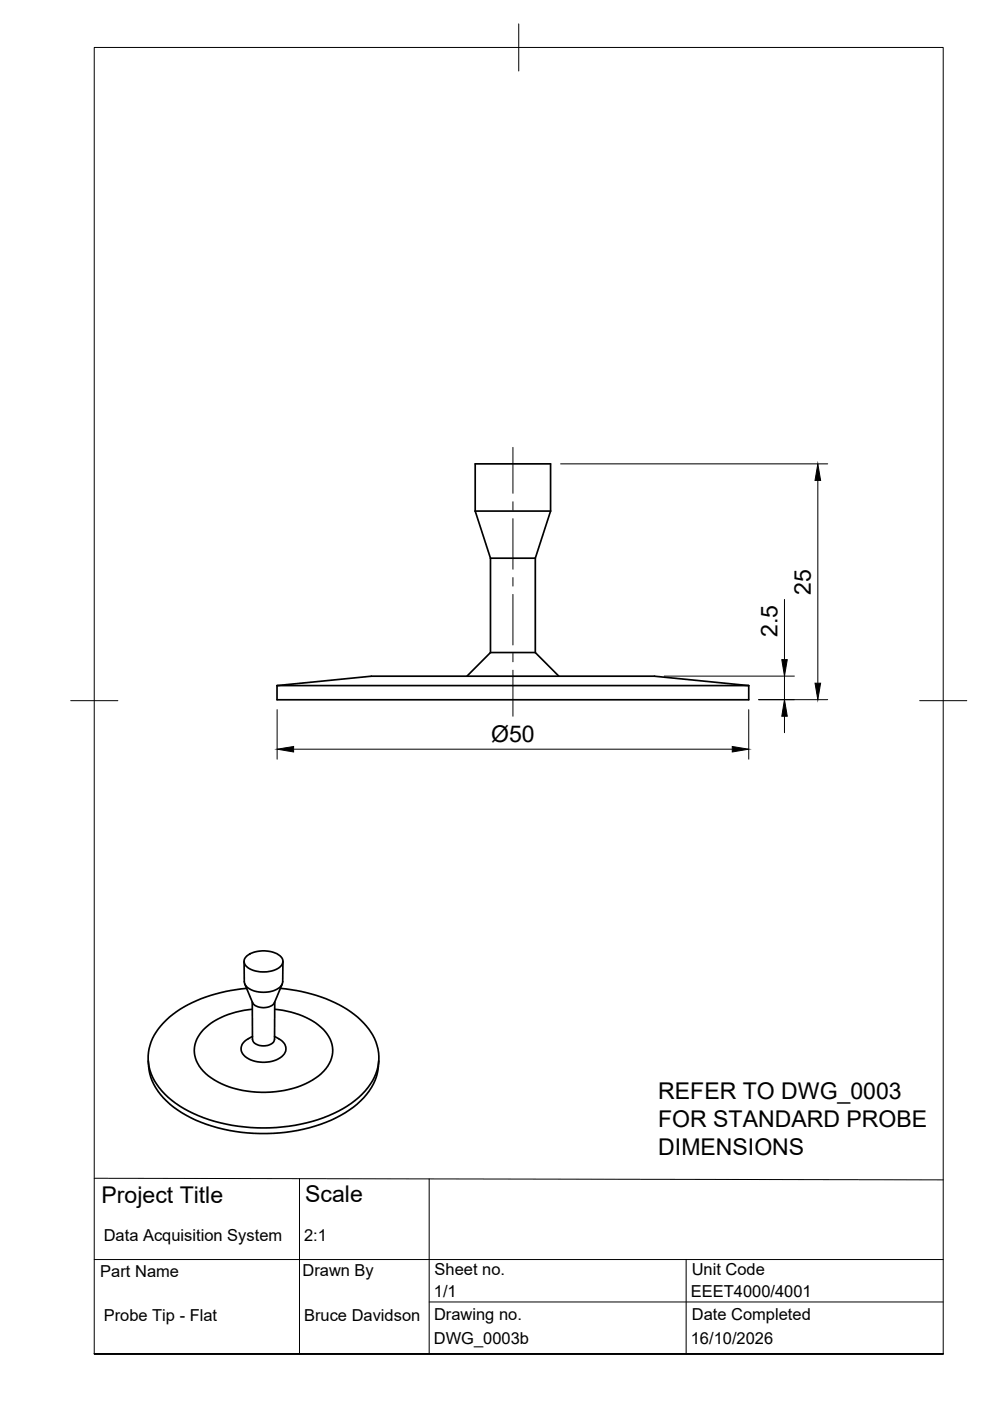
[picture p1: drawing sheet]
<svg xmlns="http://www.w3.org/2000/svg" width="210mm" height="297mm" viewBox="0 0 210 297" stroke-linecap="round" stroke-linejoin="round" font-family="sans-serif">
<!-- layer: Visible -->
<g fill="none" stroke="#000" stroke-width=".36">
<path d="M100.8 108.4h15.9M100.8 108.4v-10.1h15.9v10.1M100.8 108.4l3.2 9.9M104 118.3h9.5M104 118.3v20.1M113.5 118.3v20.1M116.7 108.4l-3.2 9.9M104 138.4h9.5M104 138.4l-5 5M113.5 138.4l5 5M58.7 145.4l20-2h60l20 2M58.7 145.4h100"/>
<path d="M58.7 145.4v3h100v-3M51.8 203.8v4.3a3.4 3.4 0 0 0 3.6 2.3 4.6 4.6 0 0 0 4.4-1.7l.1-.6 .1-4.3M51.9 208.6l1.7 4a3.1 3.1 0 0 0 4.6 0l1.6-4M52.1 202.9a6 6 0 0 1 7.5 0 1.59 1.59 0 0 1-.8 2.5 6.2 6.2 0 0 1-6.7-.7l-.3-1zM52.3 209.6a28.6 28.6 0 0 0-17 6.6 10.2 10.2 0 0 0-2.9 12.2 18.7 18.7 0 0 0 10.8 8.6 37.2 37.2 0 0 0 29.5-2 14.4 14.4 0 0 0 7.4-8.8 10.5 10.5 0 0 0-3.6-10 28.6 28.6 0 0 0-17-6.6M53.5 212.4v8a2.18 2.18 0 0 0 2.7 1.3 1.94 1.94 0 0 0 2-1.3l.1-8M53.5 214a15.5 15.5 0 0 0-11.1 5.3 6 6 0 0 0 1.2 8.3 20.1 20.1 0 0 0 15.8 3.7 14.7 14.7 0 0 0 10.1-5.3 6 6 0 0 0-1.4-8.2 17 17 0 0 0-9.8-3.8M53.5 219.7l-.8 .5a2.23 2.23 0 0 0-1.6 2.2 2.23 2.23 0 0 0 1.6 2.1 6.7 6.7 0 0 0 7.3-.8 2.15 2.15 0 0 0-.9-3.5l-.9-.5M31.4 224.9a12.5 12.5 0 0 0 6.2 10.4 33.2 33.2 0 0 0 20.3 5 30.3 30.3 0 0 0 17.8-6.2 11.8 11.8 0 0 0 4.6-9.2"/>
</g>
<!-- layer: BORDER -->
<path d="M20 10.1h180v276.9h-180zM110 5.1v10M15 148.6h10M195 148.6h10" fill="none" stroke="#000" stroke-width=".21"/>
<!-- layer: TITLEBLOCK -->
<path d="M20 249.8l180 .4M63.5 249.9v37M91 249.9v37M20 267h180M91 276h109M145.5 267v20M20 287h180h-180" fill="none" stroke="#000" stroke-width=".21"/>
<!-- layer: Smart Centers -->
<path d="M108.8 94.9v9.7M108.8 106.4v1.8M108.8 110v10.7M108.8 122.5v1.8M108.8 126v10.7M108.8 138.5v1.8M108.8 142.1v9.8" fill="none" stroke="#000" stroke-width=".21"/>
<!-- layer: FD_Dimensions -->
<path d="M118.9 98.3h56.6M173.4 101.9v43M166.3 127.1v12.8M58.8 150.5v10.5M62.3 158.8h93M140.8 143.3h27.6M158.7 150.5v10.5M160.8 148.3h14.7M166.3 143.3v5M166.3 151.9v3.4" fill="none" stroke="#000" stroke-width=".21"/>
<path d="M173.4 98.3l.6 3.6h-1.2zM165.8 139.9h1.1l-.6 3.4zM58.8 158.8l3.5-.5v1.1zM155.3 158.3l3.4 .5-3.4 .6zM166.3 148.3l.6 3.6h-1.1zM172.8 144.9h1.2l-.6 3.4z" fill="#000" stroke="#000" stroke-width=".21"/>
<g font-size="4.9">
<text x="171.9" y="126.1" transform="rotate(-90 171.9 126.1)">25</text>
<text x="164.9" y="135.1" transform="rotate(-90 164.9 135.1)">2.5</text>
<text x="104.1" y="157.3">Ø50</text>
<text x="139.6" y="233.1">REFER TO DWG_0003</text>
<text x="139.6" y="239">FOR STANDARD PROBE</text>
<text x="139.6" y="244.9">DIMENSIONS</text>
<text x="21.5" y="255">Project Title</text>
<text x="64.7" y="254.8">Scale</text>
</g>
<g font-size="3.5">
<text x="22" y="263">Data Acquisition System</text>
<text x="64.5" y="263">2:1</text>
<text x="21.3" y="270.8">Part Name</text>
<text x="64.1" y="270.5">Drawn By</text>
<text x="92" y="275">1/1</text>
<text x="92.1" y="270.3">Sheet no.</text>
<text x="146.5" y="275">EEET4000/4001</text>
<text x="146.7" y="270.3">Unit Code</text>
<text x="22" y="280">Probe Tip - Flat</text>
<text x="64.5" y="280">Bruce Davidson</text>
<text x="92" y="279.9">Drawing no.</text>
<text x="146.7" y="279.8">Date Completed</text>
<text x="92" y="285.1">DWG_0003b</text>
<text x="146.5" y="285.1">16/10/2026</text>
</g>
</svg>
